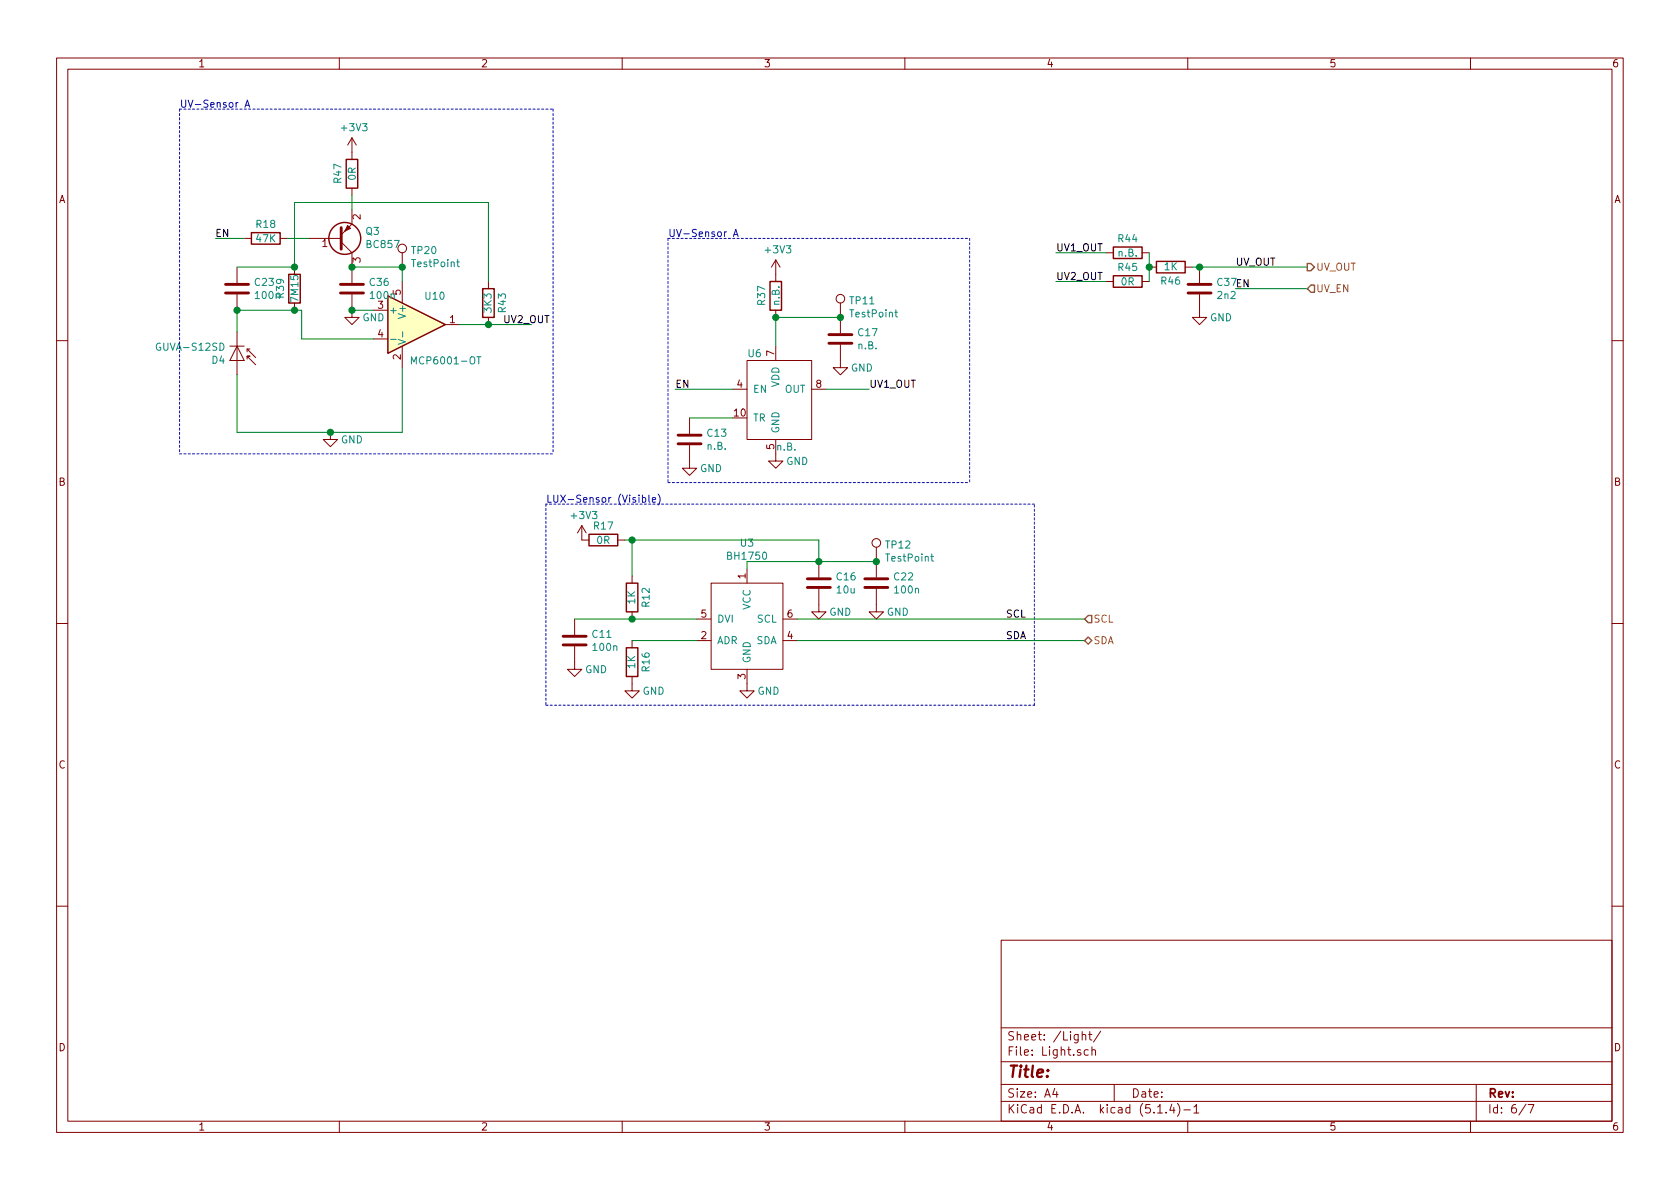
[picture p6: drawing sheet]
EESchema Schematic File Version 4
EELAYER 30 0
EELAYER END
$Descr A4 11693 8268
encoding utf-8
Sheet 6 7
Title ""
Date ""
Rev ""
Comp ""
Comment1 ""
Comment2 ""
Comment3 ""
Comment4 ""
$EndDescr
$Comp
L HealthSense:BH1750-HealthSense U?
U 1 1
P 5200 5150
AR Path="/5FD06B22" Ref="U?"  Part="1" 
AR Path="/5FCFDD8D/5FD06B22" Ref="U3"  Part="1" 
F 0 "U3" H 5200 6531 50  0000 C CNN
F 1 "BH1750" H 5200 6440 50  0000 C CNN
F 2 "HealthSense:WSOF6I" H 5200 5150 50  0001 C CNN
F 3 "" H 5200 5150 50  0001 C CNN
F 4 "BH1750FVI-TR" H 5200 5150 50  0001 C CNN "PartNumber"
F 5 "BH1750FVICT-ND " H 5200 5150 50  0001 C CNN "DigiKey"
	1    5200 5150
	1    0    0    -1  
$EndComp
$Comp
L Device:R R?
U 1 1
P 4400 4150
AR Path="/5FD06B28" Ref="R?"  Part="1" 
AR Path="/5FCFDD8D/5FD06B28" Ref="R12"  Part="1" 
F 0 "R12" V 4300 4150 50  0000 C CNN
F 1 "1K" V 4400 4150 50  0000 C CNN
F 2 "Resistor_SMD:R_0603_1608Metric" V 4330 4150 50  0001 C CNN
F 3 "~" H 4400 4150 50  0001 C CNN
F 4 "CRGCQ0603J1K0" H 4400 4150 50  0001 C CNN "PartNumber"
	1    4400 4150
	-1   0    0    1   
$EndComp
Wire Wire Line
	4850 4300 4400 4300
$Comp
L Device:R R?
U 1 1
P 4400 4600
AR Path="/5FD06B35" Ref="R?"  Part="1" 
AR Path="/5FCFDD8D/5FD06B35" Ref="R16"  Part="1" 
F 0 "R16" V 4300 4600 50  0000 C CNN
F 1 "1K" V 4400 4600 50  0000 C CNN
F 2 "Resistor_SMD:R_0603_1608Metric" V 4330 4600 50  0001 C CNN
F 3 "~" H 4400 4600 50  0001 C CNN
F 4 "CRGCQ0603J1K0" H 4400 4600 50  0001 C CNN "PartNumber"
	1    4400 4600
	-1   0    0    1   
$EndComp
Wire Wire Line
	4400 4450 4850 4450
$Comp
L power:GND #PWR?
U 1 1
P 4400 4750
AR Path="/5FD06B3C" Ref="#PWR?"  Part="1" 
AR Path="/5FCFDD8D/5FD06B3C" Ref="#PWR0133"  Part="1" 
F 0 "#PWR0133" H 4400 4500 50  0001 C CNN
F 1 "GND" H 4550 4700 50  0000 C CNN
F 2 "" H 4400 4750 50  0001 C CNN
F 3 "" H 4400 4750 50  0001 C CNN
	1    4400 4750
	1    0    0    -1  
$EndComp
$Comp
L power:GND #PWR?
U 1 1
P 5200 4750
AR Path="/5FD06B42" Ref="#PWR?"  Part="1" 
AR Path="/5FCFDD8D/5FD06B42" Ref="#PWR0134"  Part="1" 
F 0 "#PWR0134" H 5200 4500 50  0001 C CNN
F 1 "GND" H 5350 4700 50  0000 C CNN
F 2 "" H 5200 4750 50  0001 C CNN
F 3 "" H 5200 4750 50  0001 C CNN
	1    5200 4750
	1    0    0    -1  
$EndComp
$Comp
L Device:C C?
U 1 1
P 6100 4050
AR Path="/5FD06B48" Ref="C?"  Part="1" 
AR Path="/5FCFDD8D/5FD06B48" Ref="C22"  Part="1" 
F 0 "C22" H 6215 4096 50  0000 L CNN
F 1 "100n" H 6215 4005 50  0000 L CNN
F 2 "Capacitor_SMD:C_0603_1608Metric" H 6138 3900 50  0001 C CNN
F 3 "~" H 6100 4050 50  0001 C CNN
F 4 "CL10B104KB8NNNL" H 6100 4050 50  0001 C CNN "PartNumber"
	1    6100 4050
	1    0    0    -1  
$EndComp
Wire Wire Line
	6100 3900 5700 3900
Wire Wire Line
	5200 3900 5200 3950
Connection ~ 5700 3900
Wire Wire Line
	5700 3900 5200 3900
Text Label 7000 4300 0    50   ~ 0
SCL
Text Label 7000 4450 0    50   ~ 0
SDA
$Comp
L power:GND #PWR?
U 1 1
P 5700 4200
AR Path="/5FD06B54" Ref="#PWR?"  Part="1" 
AR Path="/5FCFDD8D/5FD06B54" Ref="#PWR0135"  Part="1" 
F 0 "#PWR0135" H 5700 3950 50  0001 C CNN
F 1 "GND" H 5850 4150 50  0000 C CNN
F 2 "" H 5700 4200 50  0001 C CNN
F 3 "" H 5700 4200 50  0001 C CNN
	1    5700 4200
	1    0    0    -1  
$EndComp
$Comp
L power:GND #PWR?
U 1 1
P 6100 4200
AR Path="/5FD06B5A" Ref="#PWR?"  Part="1" 
AR Path="/5FCFDD8D/5FD06B5A" Ref="#PWR0136"  Part="1" 
F 0 "#PWR0136" H 6100 3950 50  0001 C CNN
F 1 "GND" H 6250 4150 50  0000 C CNN
F 2 "" H 6100 4200 50  0001 C CNN
F 3 "" H 6100 4200 50  0001 C CNN
	1    6100 4200
	1    0    0    -1  
$EndComp
$Comp
L Device:C C?
U 1 1
P 4000 4450
AR Path="/5FD06B66" Ref="C?"  Part="1" 
AR Path="/5FCFDD8D/5FD06B66" Ref="C11"  Part="1" 
F 0 "C11" H 4115 4496 50  0000 L CNN
F 1 "100n" H 4115 4405 50  0000 L CNN
F 2 "Capacitor_SMD:C_0603_1608Metric" H 4038 4300 50  0001 C CNN
F 3 "~" H 4000 4450 50  0001 C CNN
F 4 "CL10B104KB8NNNL" H 4000 4450 50  0001 C CNN "PartNumber"
	1    4000 4450
	1    0    0    -1  
$EndComp
Wire Wire Line
	4400 4300 4000 4300
Connection ~ 4400 4300
$Comp
L power:GND #PWR?
U 1 1
P 4000 4600
AR Path="/5FD06B6E" Ref="#PWR?"  Part="1" 
AR Path="/5FCFDD8D/5FD06B6E" Ref="#PWR0143"  Part="1" 
F 0 "#PWR0143" H 4000 4350 50  0001 C CNN
F 1 "GND" H 4150 4550 50  0000 C CNN
F 2 "" H 4000 4600 50  0001 C CNN
F 3 "" H 4000 4600 50  0001 C CNN
	1    4000 4600
	1    0    0    -1  
$EndComp
Wire Notes Line
	3800 4900 7200 4900
Wire Notes Line
	7200 4900 7200 3500
Wire Notes Line
	7200 3500 3800 3500
Wire Notes Line
	3800 3500 3800 4900
Text Notes 3800 3500 0    50   ~ 0
LUX-Sensor (Visible)
$Comp
L HealthSense:ML8511-HealthSense U?
U 1 1
P 5400 3450
AR Path="/5FD06B79" Ref="U?"  Part="1" 
AR Path="/5FCFDD8D/5FD06B79" Ref="U6"  Part="1" 
F 0 "U6" H 5200 4450 50  0000 L CNN
F 1 "n.B." H 5400 3800 50  0000 L CNN
F 2 "SIM800L:ML8511" H 5400 3450 50  0001 C CNN
F 3 "" H 5400 3450 50  0001 C CNN
F 4 "ML8511" H 5400 3450 50  0001 C CNN "PartNumber"
	1    5400 3450
	1    0    0    -1  
$EndComp
$Comp
L Device:C C?
U 1 1
P 4800 3050
AR Path="/5FD06B86" Ref="C?"  Part="1" 
AR Path="/5FCFDD8D/5FD06B86" Ref="C13"  Part="1" 
F 0 "C13" H 4915 3096 50  0000 L CNN
F 1 "n.B." H 4915 3005 50  0000 L CNN
F 2 "Capacitor_SMD:C_0603_1608Metric" H 4838 2900 50  0001 C CNN
F 3 "~" H 4800 3050 50  0001 C CNN
F 4 "n.B." H 4800 3050 50  0001 C CNN "PartNumber"
	1    4800 3050
	1    0    0    -1  
$EndComp
Wire Wire Line
	5100 2900 4800 2900
$Comp
L power:GND #PWR?
U 1 1
P 4800 3200
AR Path="/5FD06B8E" Ref="#PWR?"  Part="1" 
AR Path="/5FCFDD8D/5FD06B8E" Ref="#PWR0144"  Part="1" 
F 0 "#PWR0144" H 4800 2950 50  0001 C CNN
F 1 "GND" H 4950 3150 50  0000 C CNN
F 2 "" H 4800 3200 50  0001 C CNN
F 3 "" H 4800 3200 50  0001 C CNN
	1    4800 3200
	1    0    0    -1  
$EndComp
$Comp
L power:GND #PWR?
U 1 1
P 5400 3150
AR Path="/5FD06B94" Ref="#PWR?"  Part="1" 
AR Path="/5FCFDD8D/5FD06B94" Ref="#PWR0145"  Part="1" 
F 0 "#PWR0145" H 5400 2900 50  0001 C CNN
F 1 "GND" H 5550 3100 50  0000 C CNN
F 2 "" H 5400 3150 50  0001 C CNN
F 3 "" H 5400 3150 50  0001 C CNN
	1    5400 3150
	1    0    0    -1  
$EndComp
$Comp
L power:+3V3 #PWR?
U 1 1
P 5400 1900
AR Path="/5FD06B9A" Ref="#PWR?"  Part="1" 
AR Path="/5FCFDD8D/5FD06B9A" Ref="#PWR0146"  Part="1" 
F 0 "#PWR0146" H 5400 1750 50  0001 C CNN
F 1 "+3V3" H 5415 2073 50  0000 C CNN
F 2 "" H 5400 1900 50  0001 C CNN
F 3 "" H 5400 1900 50  0001 C CNN
	1    5400 1900
	1    0    0    -1  
$EndComp
Wire Wire Line
	5750 2700 6050 2700
Wire Notes Line
	4650 1650 6750 1650
Wire Notes Line
	4650 3350 6750 3350
$Comp
L Device:C C?
U 1 1
P 5850 2350
AR Path="/5FD06BB9" Ref="C?"  Part="1" 
AR Path="/5FCFDD8D/5FD06BB9" Ref="C17"  Part="1" 
F 0 "C17" H 5965 2396 50  0000 L CNN
F 1 "n.B." H 5965 2305 50  0000 L CNN
F 2 "Capacitor_SMD:C_0603_1608Metric" H 5888 2200 50  0001 C CNN
F 3 "~" H 5850 2350 50  0001 C CNN
F 4 "n.B." H 5850 2350 50  0001 C CNN "PartNumber"
	1    5850 2350
	1    0    0    -1  
$EndComp
Wire Wire Line
	5850 2200 5400 2200
Connection ~ 5400 2200
Wire Wire Line
	5400 2200 5400 2400
$Comp
L power:GND #PWR?
U 1 1
P 5850 2500
AR Path="/5FD06BC3" Ref="#PWR?"  Part="1" 
AR Path="/5FCFDD8D/5FD06BC3" Ref="#PWR0148"  Part="1" 
F 0 "#PWR0148" H 5850 2250 50  0001 C CNN
F 1 "GND" H 6000 2450 50  0000 C CNN
F 2 "" H 5850 2500 50  0001 C CNN
F 3 "" H 5850 2500 50  0001 C CNN
	1    5850 2500
	1    0    0    -1  
$EndComp
Text Notes 4650 1650 0    50   ~ 0
UV-Sensor A
$Comp
L Device:C C?
U 1 1
P 5700 4050
AR Path="/5FD06BCA" Ref="C?"  Part="1" 
AR Path="/5FC94345/5FD06BCA" Ref="C?"  Part="1" 
AR Path="/5FCFDD8D/5FD06BCA" Ref="C16"  Part="1" 
F 0 "C16" H 5815 4096 50  0000 L CNN
F 1 "10u" H 5815 4005 50  0000 L CNN
F 2 "Capacitor_SMD:C_0603_1608Metric" H 5738 3900 50  0001 C CNN
F 3 "~" H 5700 4050 50  0001 C CNN
F 4 "490-10475-1-ND" H 5700 4050 50  0001 C CNN "DigiKey"
F 5 "CL10B222KB8NNNC" H 5700 4050 50  0001 C CNN "PartNumber"
	1    5700 4050
	1    0    0    -1  
$EndComp
Text HLabel 9100 1850 2    50   Output ~ 0
UV_OUT
Text Label 8600 1850 0    50   ~ 0
UV_OUT
Text HLabel 7550 4300 2    50   Input ~ 0
SCL
Wire Wire Line
	5550 4300 7550 4300
Text HLabel 7550 4450 2    50   BiDi ~ 0
SDA
Wire Wire Line
	7550 4450 5550 4450
Text Label 4700 2700 0    50   ~ 0
EN
Text Label 8600 2000 0    50   ~ 0
EN
Wire Wire Line
	8600 2000 9100 2000
Text HLabel 9100 2000 2    50   Input ~ 0
UV_EN
Wire Wire Line
	4700 2700 5100 2700
Wire Notes Line
	6750 1650 6750 3350
Wire Notes Line
	4650 1650 4650 3350
$Comp
L Device:R R?
U 1 1
P 5400 2050
AR Path="/5FD1505B" Ref="R?"  Part="1" 
AR Path="/5FCFDD8D/5FD1505B" Ref="R37"  Part="1" 
F 0 "R37" V 5300 2050 50  0000 C CNN
F 1 "n.B." V 5400 2050 50  0000 C CNN
F 2 "Resistor_SMD:R_0402_1005Metric" V 5330 2050 50  0001 C CNN
F 3 "~" H 5400 2050 50  0001 C CNN
F 4 "n.B." H 5400 2050 50  0001 C CNN "PartNumber"
	1    5400 2050
	1    0    0    -1  
$EndComp
$Comp
L Device:R R?
U 1 1
P 4200 3750
AR Path="/5FD158A8" Ref="R?"  Part="1" 
AR Path="/5FCFDD8D/5FD158A8" Ref="R17"  Part="1" 
F 0 "R17" V 4100 3750 50  0000 C CNN
F 1 "0R" V 4200 3750 50  0000 C CNN
F 2 "Resistor_SMD:R_0402_1005Metric" V 4130 3750 50  0001 C CNN
F 3 "~" H 4200 3750 50  0001 C CNN
F 4 "RMCF0402ZT0R00" H 4200 3750 50  0001 C CNN "PartNumber"
	1    4200 3750
	0    1    1    0   
$EndComp
$Comp
L power:+3V3 #PWR?
U 1 1
P 4050 3750
AR Path="/5FD17B4E" Ref="#PWR?"  Part="1" 
AR Path="/5FCFDD8D/5FD17B4E" Ref="#PWR01"  Part="1" 
F 0 "#PWR01" H 4050 3600 50  0001 C CNN
F 1 "+3V3" H 4065 3923 50  0000 C CNN
F 2 "" H 4050 3750 50  0001 C CNN
F 3 "" H 4050 3750 50  0001 C CNN
	1    4050 3750
	1    0    0    -1  
$EndComp
Wire Wire Line
	4350 3750 4400 3750
Wire Wire Line
	5700 3750 5700 3900
Wire Wire Line
	4400 4000 4400 3750
Connection ~ 4400 3750
Wire Wire Line
	4400 3750 5700 3750
$Comp
L Connector:TestPoint TP11
U 1 1
P 5850 2200
F 0 "TP11" H 5908 2318 50  0000 L CNN
F 1 "TestPoint" H 5908 2227 50  0000 L CNN
F 2 "TestPoint:TestPoint_Pad_D1.0mm" H 6050 2200 50  0001 C CNN
F 3 "~" H 6050 2200 50  0001 C CNN
	1    5850 2200
	1    0    0    -1  
$EndComp
Connection ~ 5850 2200
$Comp
L Connector:TestPoint TP12
U 1 1
P 6100 3900
F 0 "TP12" H 6158 4018 50  0000 L CNN
F 1 "TestPoint" H 6158 3927 50  0000 L CNN
F 2 "TestPoint:TestPoint_Pad_D1.0mm" H 6300 3900 50  0001 C CNN
F 3 "~" H 6300 3900 50  0001 C CNN
	1    6100 3900
	1    0    0    -1  
$EndComp
Connection ~ 6100 3900
$Comp
L Sensor_Optical:SFH225FA D4
U 1 1
P 1650 2500
F 0 "D4" V 1646 2422 50  0000 R CNN
F 1 "GUVA-S12SD" V 1555 2422 50  0000 R CNN
F 2 "Diode_SMD:D_1210_3225Metric_Pad1.42x2.65mm_HandSolder" H 1650 2675 50  0001 C CNN
F 3 "https://cdn-shop.adafruit.com/datasheets/1918guva.pdf" H 1600 2500 50  0001 C CNN
F 4 "GUVA-S12SD " H 1650 2500 50  0001 C CNN "PartNumber"
F 5 "2096-GUVA-S12SDCT-ND" H 1650 2500 50  0001 C CNN "DigiKey"
	1    1650 2500
	0    1    1    0   
$EndComp
$Comp
L Amplifier_Operational:MCP6001-OT U10
U 1 1
P 2900 2250
F 0 "U10" H 2950 2450 50  0000 L CNN
F 1 "MCP6001-OT" H 2850 2000 50  0000 L CNN
F 2 "Package_TO_SOT_SMD:SOT-23-5" H 2800 2050 50  0001 L CNN
F 3 "http://ww1.microchip.com/downloads/en/DeviceDoc/21733j.pdf" H 2900 2450 50  0001 C CNN
F 4 "AD8541ARTZ-REEL" H 2900 2250 50  0001 C CNN "PartNumber"
F 5 "AD8541ARTZ-REEL" H 2900 2250 50  0001 C CNN "DigiKey"
	1    2900 2250
	1    0    0    -1  
$EndComp
Wire Wire Line
	1650 2600 1650 3000
Wire Wire Line
	1650 3000 2300 3000
Wire Wire Line
	2800 3000 2800 2550
Connection ~ 2300 3000
Wire Wire Line
	2300 3000 2800 3000
$Comp
L power:GND #PWR?
U 1 1
P 2300 3000
AR Path="/5FCEFCE6" Ref="#PWR?"  Part="1" 
AR Path="/5FCFDD8D/5FCEFCE6" Ref="#PWR0132"  Part="1" 
F 0 "#PWR0132" H 2300 2750 50  0001 C CNN
F 1 "GND" H 2450 2950 50  0000 C CNN
F 2 "" H 2300 3000 50  0001 C CNN
F 3 "" H 2300 3000 50  0001 C CNN
	1    2300 3000
	1    0    0    -1  
$EndComp
$Comp
L Device:C C?
U 1 1
P 1650 2000
AR Path="/5FCF0923" Ref="C?"  Part="1" 
AR Path="/5FCFDD8D/5FCF0923" Ref="C23"  Part="1" 
F 0 "C23" H 1765 2046 50  0000 L CNN
F 1 "100n" H 1765 1955 50  0000 L CNN
F 2 "Capacitor_SMD:C_0603_1608Metric" H 1688 1850 50  0001 C CNN
F 3 "~" H 1650 2000 50  0001 C CNN
F 4 "CL10B104KB8NNNL" H 1650 2000 50  0001 C CNN "PartNumber"
	1    1650 2000
	1    0    0    -1  
$EndComp
Connection ~ 1650 2150
$Comp
L Device:R R?
U 1 1
P 2050 2000
AR Path="/5FCF0D33" Ref="R?"  Part="1" 
AR Path="/5FCFDD8D/5FCF0D33" Ref="R39"  Part="1" 
F 0 "R39" V 1950 2000 50  0000 C CNN
F 1 "7M15" V 2050 2000 50  0000 C CNN
F 2 "Resistor_SMD:R_0603_1608Metric" V 1980 2000 50  0001 C CNN
F 3 "~" H 2050 2000 50  0001 C CNN
F 4 "CRCW06037M15FKEA" H 2050 2000 50  0001 C CNN "PartNumber"
F 5 "541-7.15MHCT-ND" H 2050 2000 50  0001 C CNN "DigiKey"
	1    2050 2000
	1    0    0    -1  
$EndComp
Wire Wire Line
	2050 2150 1650 2150
$Comp
L Device:R R?
U 1 1
P 3400 2100
AR Path="/5FCF176F" Ref="R?"  Part="1" 
AR Path="/5FCFDD8D/5FCF176F" Ref="R43"  Part="1" 
F 0 "R43" V 3300 2100 50  0000 C CNN
F 1 "3K3" V 3400 2100 50  0000 C CNN
F 2 "Resistor_SMD:R_0603_1608Metric" V 3330 2100 50  0001 C CNN
F 3 "~" H 3400 2100 50  0001 C CNN
F 4 "CRGCQ0603J3K3" H 3400 2100 50  0001 C CNN "PartNumber"
F 5 "A130094CT-ND" H 3400 2100 50  0001 C CNN "DigiKey"
	1    3400 2100
	-1   0    0    1   
$EndComp
Wire Wire Line
	3400 2250 3200 2250
Wire Wire Line
	3400 2250 3700 2250
Connection ~ 3400 2250
$Comp
L Device:C C?
U 1 1
P 2450 2000
AR Path="/5FCF31FF" Ref="C?"  Part="1" 
AR Path="/5FCFDD8D/5FCF31FF" Ref="C36"  Part="1" 
F 0 "C36" H 2565 2046 50  0000 L CNN
F 1 "100n" H 2565 1955 50  0000 L CNN
F 2 "Capacitor_SMD:C_0603_1608Metric" H 2488 1850 50  0001 C CNN
F 3 "~" H 2450 2000 50  0001 C CNN
F 4 "CL10B104KB8NNNL" H 2450 2000 50  0001 C CNN "PartNumber"
	1    2450 2000
	1    0    0    -1  
$EndComp
Wire Wire Line
	2450 1850 2800 1850
Wire Wire Line
	2800 1850 2800 1950
$Comp
L power:GND #PWR?
U 1 1
P 2450 2150
AR Path="/5FCF4493" Ref="#PWR?"  Part="1" 
AR Path="/5FCFDD8D/5FCF4493" Ref="#PWR0147"  Part="1" 
F 0 "#PWR0147" H 2450 1900 50  0001 C CNN
F 1 "GND" H 2600 2100 50  0000 C CNN
F 2 "" H 2450 2150 50  0001 C CNN
F 3 "" H 2450 2150 50  0001 C CNN
	1    2450 2150
	1    0    0    -1  
$EndComp
Wire Wire Line
	1650 1850 2050 1850
Wire Wire Line
	2050 1850 2050 1400
Wire Wire Line
	2050 1400 3400 1400
Wire Wire Line
	3400 1400 3400 1950
Connection ~ 2050 1850
$Comp
L Device:R R?
U 1 1
P 7850 1950
AR Path="/5FCF7635" Ref="R?"  Part="1" 
AR Path="/5FCFDD8D/5FCF7635" Ref="R45"  Part="1" 
F 0 "R45" V 7750 1950 50  0000 C CNN
F 1 "0R" V 7850 1950 50  0000 C CNN
F 2 "Resistor_SMD:R_0402_1005Metric" V 7780 1950 50  0001 C CNN
F 3 "~" H 7850 1950 50  0001 C CNN
F 4 "RMCF0402ZT0R00" H 7850 1950 50  0001 C CNN "PartNumber"
	1    7850 1950
	0    1    1    0   
$EndComp
$Comp
L Device:R R?
U 1 1
P 7850 1750
AR Path="/5FCF7E05" Ref="R?"  Part="1" 
AR Path="/5FCFDD8D/5FCF7E05" Ref="R44"  Part="1" 
F 0 "R44" V 7750 1750 50  0000 C CNN
F 1 "n.B." V 7850 1750 50  0000 C CNN
F 2 "Resistor_SMD:R_0402_1005Metric" V 7780 1750 50  0001 C CNN
F 3 "~" H 7850 1750 50  0001 C CNN
F 4 "n.B." H 7850 1750 50  0001 C CNN "PartNumber"
F 5 "n.B." H 7850 1750 50  0001 C CNN "DigiKey"
	1    7850 1750
	0    1    1    0   
$EndComp
Text Label 7350 1750 0    50   ~ 0
UV1_OUT
Text Label 3500 2250 0    50   ~ 0
UV2_OUT
Text Label 7350 1950 0    50   ~ 0
UV2_OUT
Wire Wire Line
	7350 1950 7700 1950
Wire Wire Line
	7350 1750 7700 1750
Text Label 6050 2700 0    50   ~ 0
UV1_OUT
$Comp
L Device:C C?
U 1 1
P 8350 2000
AR Path="/5FCFD8F7" Ref="C?"  Part="1" 
AR Path="/5FCFDD8D/5FCFD8F7" Ref="C37"  Part="1" 
F 0 "C37" H 8465 2046 50  0000 L CNN
F 1 "2n2" H 8465 1955 50  0000 L CNN
F 2 "Capacitor_SMD:C_0603_1608Metric" H 8388 1850 50  0001 C CNN
F 3 "~" H 8350 2000 50  0001 C CNN
F 4 "CL10B222KB8NNNC" H 8350 2000 50  0001 C CNN "PartNumber"
F 5 "1276-1110-1-ND" H 8350 2000 50  0001 C CNN "DigiKey"
	1    8350 2000
	1    0    0    -1  
$EndComp
$Comp
L Device:R R?
U 1 1
P 8150 1850
AR Path="/5FCFD8FD" Ref="R?"  Part="1" 
AR Path="/5FCFDD8D/5FCFD8FD" Ref="R46"  Part="1" 
F 0 "R46" V 8050 1850 50  0000 C CNN
F 1 "1K" V 8150 1850 50  0000 C CNN
F 2 "Resistor_SMD:R_0603_1608Metric" V 8080 1850 50  0001 C CNN
F 3 "~" H 8150 1850 50  0001 C CNN
F 4 "CRGCQ0603J1K0" H 8150 1850 50  0001 C CNN "PartNumber"
	1    8150 1850
	0    -1   -1   0   
$EndComp
Wire Wire Line
	8300 1850 8350 1850
$Comp
L power:GND #PWR?
U 1 1
P 8350 2150
AR Path="/5FCFD904" Ref="#PWR?"  Part="1" 
AR Path="/5FCFDD8D/5FCFD904" Ref="#PWR0182"  Part="1" 
F 0 "#PWR0182" H 8350 1900 50  0001 C CNN
F 1 "GND" H 8500 2100 50  0000 C CNN
F 2 "" H 8350 2150 50  0001 C CNN
F 3 "" H 8350 2150 50  0001 C CNN
	1    8350 2150
	1    0    0    -1  
$EndComp
Wire Wire Line
	8000 1750 8000 1850
Connection ~ 8000 1850
Wire Wire Line
	8000 1850 8000 1950
Wire Wire Line
	8350 1850 9100 1850
Connection ~ 8350 1850
Text Notes 1250 750  0    50   ~ 0
UV-Sensor A
Wire Notes Line
	1250 3150 3850 3150
Wire Notes Line
	1250 750  3850 750 
$Comp
L power:+3V3 #PWR?
U 1 1
P 2450 1050
AR Path="/5FD11A7F" Ref="#PWR?"  Part="1" 
AR Path="/5FCFDD8D/5FD11A7F" Ref="#PWR0137"  Part="1" 
F 0 "#PWR0137" H 2450 900 50  0001 C CNN
F 1 "+3V3" H 2465 1223 50  0000 C CNN
F 2 "" H 2450 1050 50  0001 C CNN
F 3 "" H 2450 1050 50  0001 C CNN
	1    2450 1050
	1    0    0    -1  
$EndComp
$Comp
L Device:R R?
U 1 1
P 2450 1200
AR Path="/5FD11A85" Ref="R?"  Part="1" 
AR Path="/5FCFDD8D/5FD11A85" Ref="R47"  Part="1" 
F 0 "R47" V 2350 1200 50  0000 C CNN
F 1 "0R" V 2450 1200 50  0000 C CNN
F 2 "Resistor_SMD:R_0402_1005Metric" V 2380 1200 50  0001 C CNN
F 3 "~" H 2450 1200 50  0001 C CNN
F 4 "RMCF0402ZT0R00" H 2450 1200 50  0001 C CNN "PartNumber"
	1    2450 1200
	1    0    0    -1  
$EndComp
$Comp
L Connector:TestPoint TP20
U 1 1
P 2800 1850
F 0 "TP20" H 2858 1968 50  0000 L CNN
F 1 "TestPoint" H 2858 1877 50  0000 L CNN
F 2 "TestPoint:TestPoint_Pad_D1.0mm" H 3000 1850 50  0001 C CNN
F 3 "~" H 3000 1850 50  0001 C CNN
	1    2800 1850
	1    0    0    -1  
$EndComp
Wire Wire Line
	2600 2150 2450 2150
Wire Wire Line
	1650 2150 1650 2300
Connection ~ 2450 2150
Wire Wire Line
	2600 2350 2100 2350
Wire Wire Line
	2100 2350 2100 2150
Wire Wire Line
	2100 2150 2050 2150
Connection ~ 2050 2150
Connection ~ 2450 1850
Connection ~ 2800 1850
$Comp
L Transistor_BJT:BC857 Q3
U 1 1
P 2350 1650
F 0 "Q3" H 2541 1604 50  0000 L CNN
F 1 "BC857" H 2541 1695 50  0000 L CNN
F 2 "Package_TO_SOT_SMD:SOT-23" H 2550 1575 50  0001 L CIN
F 3 "http://www.fairchildsemi.com/ds/BC/BC856.pdf" H 2350 1650 50  0001 L CNN
F 4 "BC857BLT3G" H 2350 1650 50  0001 C CNN "PartNumber"
F 5 "BC857BLT3GOSCT-ND" H 2350 1650 50  0001 C CNN "DigiKey"
	1    2350 1650
	1    0    0    1   
$EndComp
Wire Notes Line
	3850 750  3850 3150
Wire Notes Line
	1250 750  1250 3150
Wire Wire Line
	2450 1350 2450 1450
$Comp
L Device:R R?
U 1 1
P 1850 1650
AR Path="/5FCFCBD4" Ref="R?"  Part="1" 
AR Path="/5FCFDD8D/5FCFCBD4" Ref="R18"  Part="1" 
F 0 "R18" V 1750 1650 50  0000 C CNN
F 1 "47K" V 1850 1650 50  0000 C CNN
F 2 "Resistor_SMD:R_0402_1005Metric" V 1780 1650 50  0001 C CNN
F 3 "~" H 1850 1650 50  0001 C CNN
F 4 "RC0402FR-0747KL" H 1850 1650 50  0001 C CNN "PartNumber"
F 5 "311-47.0KLRCT-ND" H 1850 1650 50  0001 C CNN "DigiKey"
	1    1850 1650
	0    1    1    0   
$EndComp
Wire Wire Line
	2150 1650 2000 1650
Text Label 1600 1650 2    50   ~ 0
EN
Wire Wire Line
	1500 1650 1700 1650
$EndSCHEMATC
